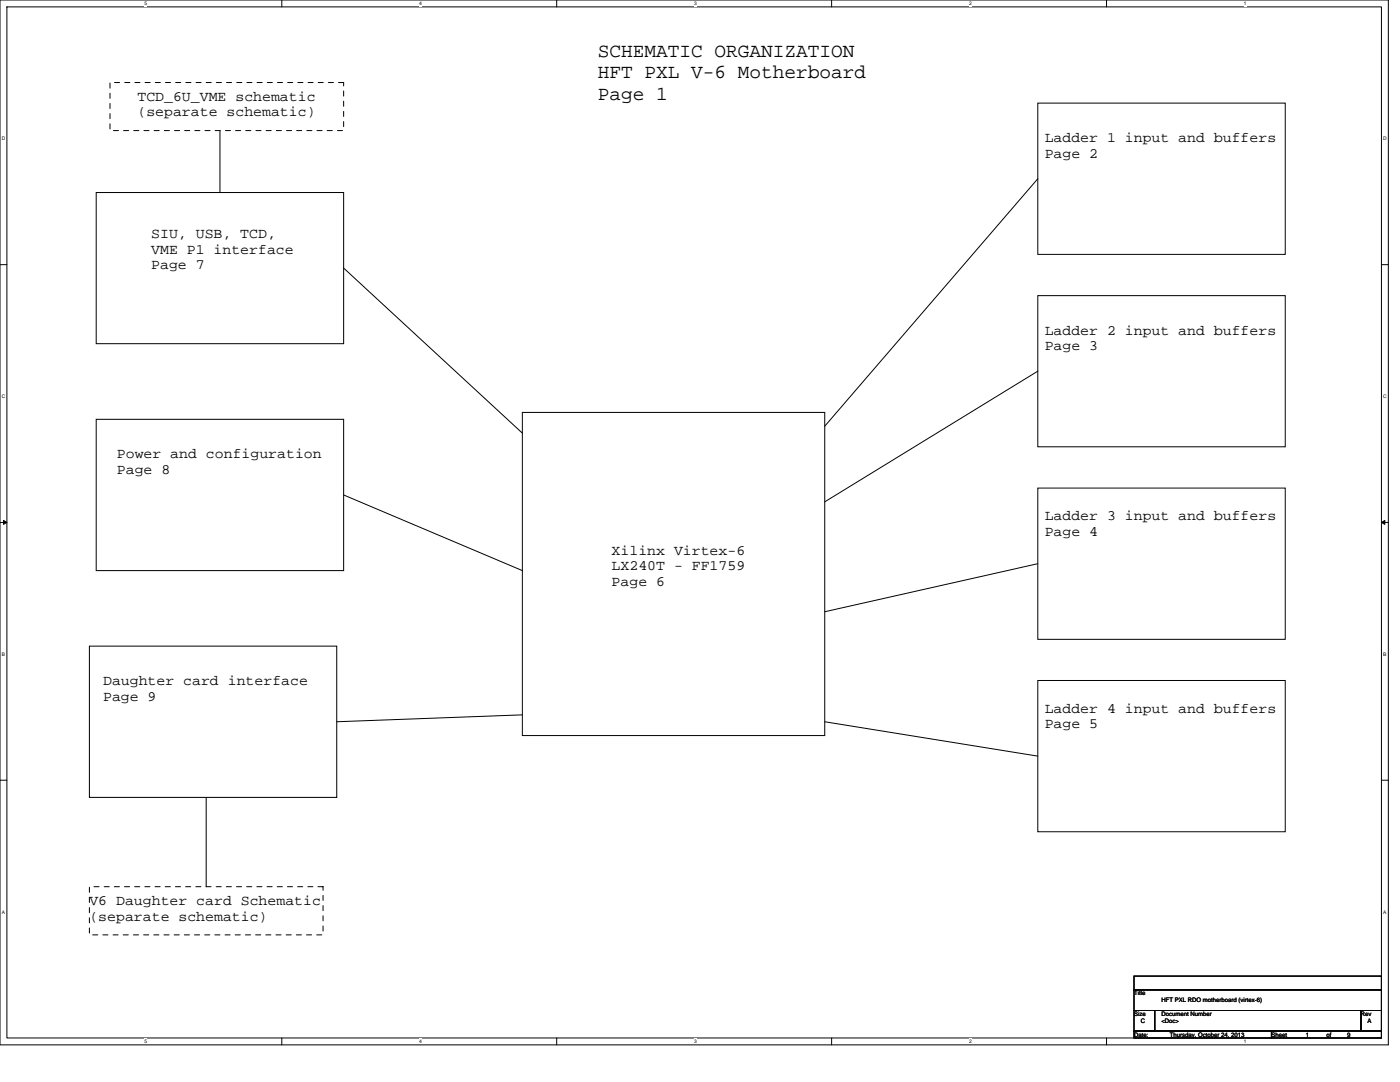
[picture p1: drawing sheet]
<svg xmlns="http://www.w3.org/2000/svg" width="279mm" height="216mm" viewBox="0 0 279 216" stroke-linecap="round" stroke-linejoin="round" font-family="sans-serif">
<path d="M0 0h277.1v208.5h-277.1zM1.4 1.4h274.3v205.7h-274.3z" fill="none" stroke="#000" stroke-width=".2"/>
<g fill="#fff">
<path d="M28.8 .1h.6v1.1h-.6z"/>
<path d="M28.8 207.3h.6v1.1h-.6z"/>
</g>
<path d="M56.2 0v1.4M56.2 207.1v1.4" fill="none" stroke="#000" stroke-width=".2"/>
<g fill="#fff">
<path d="M83.7 .1h.5v1.1h-.5z"/>
<path d="M83.7 207.3h.5v1.1h-.5z"/>
</g>
<path d="M111.1 0v1.4M111.1 207.1v1.4" fill="none" stroke="#000" stroke-width=".2"/>
<g fill="#fff">
<path d="M138.5 .1h.6v1.1h-.6z"/>
<path d="M138.5 207.3h.6v1.1h-.6z"/>
</g>
<path d="M166 0v1.4M166 207.1v1.4" fill="none" stroke="#000" stroke-width=".2"/>
<g fill="#fff">
<path d="M193.4 .1h.6v1.1h-.6z"/>
<path d="M193.4 207.3h.6v1.1h-.6z"/>
</g>
<path d="M220.8 0v1.4M220.8 207.1v1.4" fill="none" stroke="#000" stroke-width=".2"/>
<g fill="#fff">
<path d="M248.3 .1h.5v1.1h-.5z"/>
<path d="M248.3 207.3h.5v1.1h-.5z"/>
<path d="M.4 27.1h.7v1.1h-.7z"/>
<path d="M276.1 27.1h.7v1.1h-.7z"/>
<path d="M.4 78.5h.7v1.1h-.7z"/>
<path d="M276.1 78.5h.7v1.1h-.7z"/>
</g>
<path d="M0 52.8h1.4M275.7 52.8h1.4" fill="none" stroke="#000" stroke-width=".2"/>
<g fill="#fff">
<path d="M.4 130h.6v1.1h-.6z"/>
<path d="M276.1 130h.6v1.1h-.6z"/>
</g>
<path d="M0 104.2h1.4M275.7 104.2h1.4" fill="none" stroke="#000" stroke-width=".2"/>
<path d="M.7 103.8l.7 .4-.7 .4zM275.7 104.2l.7-.4v.8z" fill="#000" stroke="#000" stroke-width=".2"/>
<g fill="#fff">
<path d="M.4 181.4h.6v1.1h-.6z"/>
<path d="M276.1 181.4h.6v1.1h-.6z"/>
</g>
<g fill="none" stroke="#000" stroke-width=".2">
<path d="M19.2 38.4h49.4v30.2h-49.4zM43.9 26.1v12.3M207.1 35.7l-42.5 49.3M207.1 20.6h49.4v30.2h-49.4zM68.6 53.5l35.6 32.9M207.1 59h49.4v30.2h-49.4zM207.1 74.1l-42.5 26M19.2 83.7h49.4v30.2h-49.4zM68.6 98.8l35.6 15.1M104.2 82.3h60.4v64.5h-60.4zM207.1 97.4h49.4v30.2h-49.4zM207.1 112.5l-42.5 9.6"/>
<path d="M17.8 128.9h49.4v30.2h-49.4zM207.1 135.8h49.4v30.2h-49.4zM0 155.7h1.4M41.1 159.1v17.8M104.2 142.6l-37 1.4M164.6 144l42.5 6.9M275.7 155.7h1.4M226.3 194.8h49.4v2.7h-49.4zM226.3 197.5h49.4v4.1h-49.4zM226.3 201.6h4.1v4.1h-4.1zM226.3 205.7h27.4v1.4h-27.4zM230.4 201.6h41.2v4.1h-41.2z"/>
<path d="M253.7 205.7h22v1.4h-22zM271.6 201.6h4.1v4.1h-4.1z"/>
</g>
<path d="M21.9 16.5h46.7v9.6h-46.7zM17.8 176.9h46.7v9.6h-46.7z" fill="none" stroke="#000" stroke-width=".2" stroke-dasharray="1 1 1 1 1 1 1 1"/>
<g font-size="4">
<text x="119.3" y="11.4">SCHEMATIC ORGANIZATION</text>
<text x="119.3" y="15.6">HFT PXL V-6 Motherboard</text>
<text x="119.3" y="19.9">Page 1</text>
</g>
<g font-size="2.9">
<text x="27.4" y="20.2">TCD_6U_VME schematic</text>
<text x="27.4" y="23.2">(separate schematic)</text>
<text x="208.5" y="28.4">Ladder 1 input and buffers</text>
<text x="208.5" y="31.5">Page 2</text>
<text x="30.2" y="47.6">SIU, USB, TCD,</text>
<text x="30.2" y="50.7">VME P1 interface</text>
<text x="30.2" y="53.8">Page 7</text>
<text x="208.5" y="66.8">Ladder 2 input and buffers</text>
<text x="208.5" y="69.9">Page 3</text>
<text x="23.3" y="91.5">Power and configuration</text>
<text x="23.3" y="94.6">Page 8</text>
<text x="208.5" y="103.8">Ladder 3 input and buffers</text>
<text x="208.5" y="106.9">Page 4</text>
<text x="122.1" y="110.7">Xilinx Virtex-6</text>
<text x="122.1" y="113.7">LX240T - FF1759</text>
<text x="122.1" y="116.8">Page 6</text>
<text x="20.6" y="136.7">Daughter card interface</text>
<text x="20.6" y="139.8">Page 9</text>
<text x="208.5" y="142.2">Ladder 4 input and buffers</text>
<text x="208.5" y="145.3">Page 5</text>
<text x="17.8" y="180.6">V6 Daughter card Schematic</text>
<text x="17.8" y="183.7">(separate schematic)</text>
</g>
<g font-size="1.2">
<text x="226.3" y="198.6">Title</text>
<text x="226.3" y="202.8">Size</text>
<text x="231.8" y="202.8">Document Number</text>
<text x="231.8" y="200">HFT PXL RDO motherboard (virtex-6)</text>
<text x="271.6" y="202.8">Rev</text>
<text x="226.3" y="206.9">Date:</text>
<text x="227.7" y="204.1">C</text>
<text x="231.8" y="204.1">&lt;Doc&gt;</text>
<text x="233.4" y="206.9">Thursday, October 24, 2013</text>
<text x="253.7" y="206.9">Sheet</text>
<text x="260.6" y="206.9">1</text>
<text x="264.7" y="206.9">of</text>
<text x="268.8" y="206.9">9</text>
<text x="272.9" y="204.1">A</text>
</g>
<g font-size="1">
<text x="28.8" y="1">5</text>
<text x="83.7" y="1">4</text>
<text x="138.5" y="1">3</text>
<text x="193.4" y="1">2</text>
<text x="248.3" y="1">1</text>
<text x=".4" y="28">D</text>
<text x="276.1" y="28">D</text>
<text x=".4" y="79.4">C</text>
<text x="276.1" y="79.4">C</text>
<text x=".4" y="130.9">B</text>
<text x="276.1" y="130.9">B</text>
<text x=".4" y="182.3">A</text>
<text x="276.1" y="182.3">A</text>
<text x="28.8" y="208.2">5</text>
<text x="83.7" y="208.2">4</text>
<text x="138.5" y="208.2">3</text>
<text x="193.4" y="208.2">2</text>
<text x="248.3" y="208.2">1</text>
</g>
</svg>
